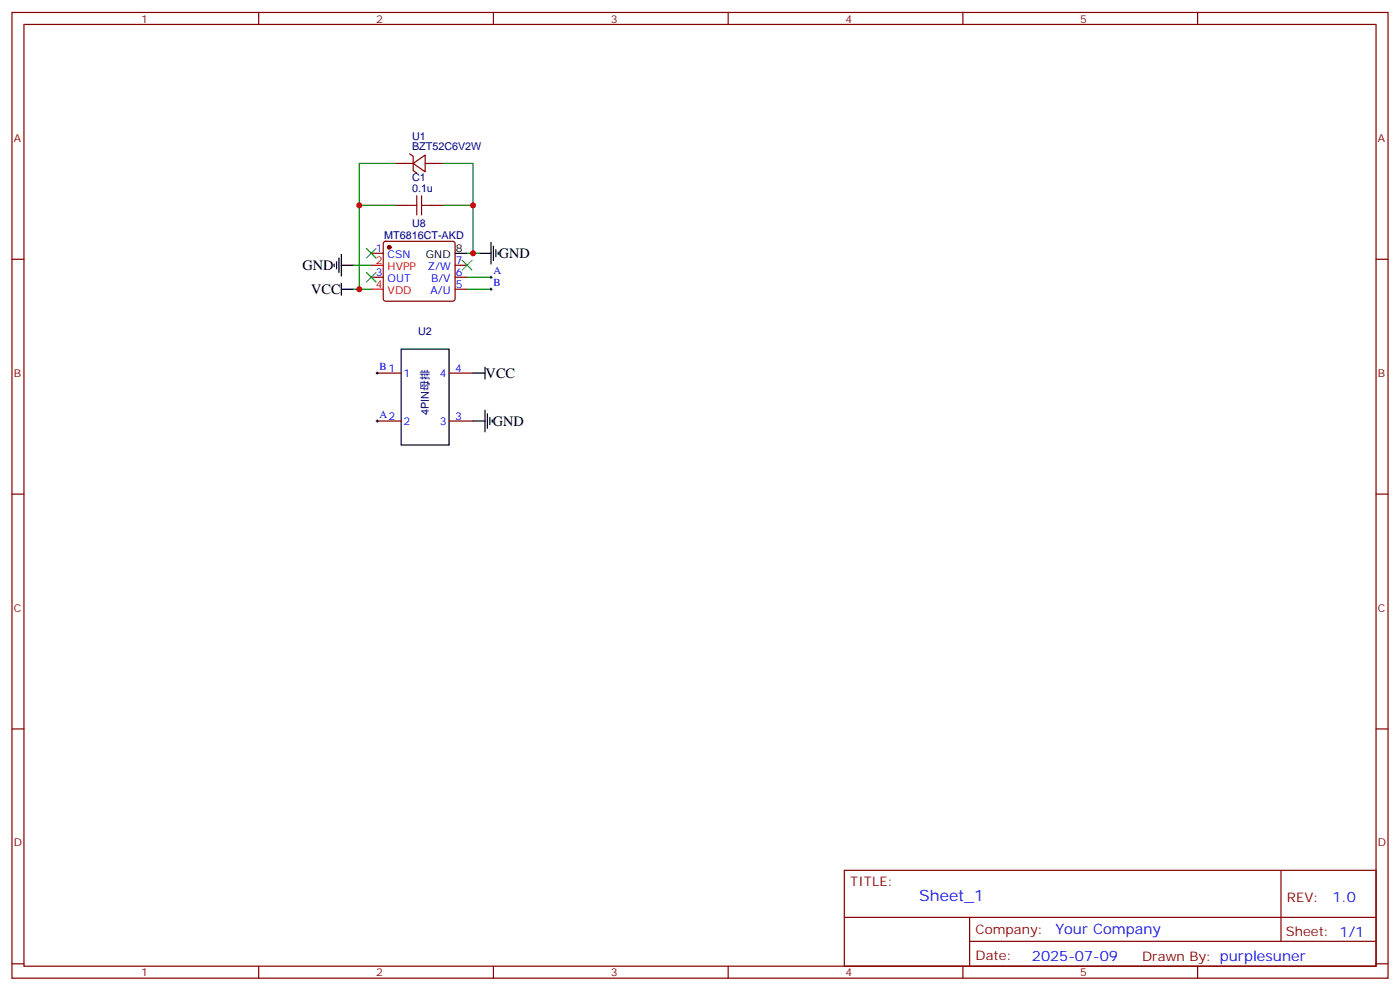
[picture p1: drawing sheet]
<svg xmlns="http://www.w3.org/2000/svg" width="412mm" height="292mm" viewBox="0 0 412 292" stroke-linecap="round" stroke-linejoin="round" font-family="sans-serif">
<g fill="none" stroke="#870000" stroke-width=".35">
<path d="M3.5 3.7h405.4v284.3h-405.4zM7.1 7.2h398.2v277.3h-398.2zM76.2 3.7v3.5M145.3 3.7v3.5M214.5 3.7v3.5M283.6 3.7v3.5M352.8 3.7v3.5M116.4 48.1h5.3M120.6 45.3l1.1 .7v4.2l1.1 .7M121.7 48.1l3.5-2.5v5zM125.2 48.1h5.3M3.5 76.3h3.6"/>
<path d="M109.4 74.6h3.5M113.1 71.3l.5-.3h19.7l.5 .3 .3 .5v16.2l-.3 .5-.5 .2h-19.7l-.5-.2-.2-.5v-16.2zM116.4 60.5h3.5M127 60.5h3.5M134.1 78.1h3.5M405.3 76.3h3.6M109.4 81.6h3.5M134.1 81.6h3.5M134.1 85.2h3.5M111.1 109.9h7.1M132.3 109.9h7M111.1 124h7.1"/>
<path d="M132.3 124h7M3.5 145.5h3.6M405.3 145.5h3.6M3.5 214.6h3.6M405.3 214.6h3.6M248.7 256.3h156.6v28.2h-156.6zM377.3 256.3v20.9M248.7 270.1h156.5M285.6 277.2h119.6M285.6 270.1v14.1M3.5 283.8h3.6M76.2 284.5v3.5"/>
<path d="M145.3 284.5v3.5M214.5 284.5v3.5M283.6 284.5v3.5M352.8 284.5v3.5M405.3 283.8h3.6"/>
</g>
<circle cx="114.7" cy="72.8" r=".53" fill="#870000" stroke="#870000" stroke-width=".35"/>
<path d="M109.4 78.1h3.5M109.4 85.2h3.5" fill="none" stroke="#f00" stroke-width=".35"/>
<g fill="none" stroke="#000" stroke-width=".35">
<path d="M98.4 77.8v.7M99.1 77v2.2M99.8 76v4.2M100.5 78.1h3.6M100.5 74.9v6.4M134.1 74.6h3.5M141.1 74.6h3.5M144.6 71.4v6.4M145.3 72.5v4.2M146 73.5v2.1M146.8 74.2v.7M100.5 83.4v3.5"/>
<path d="M100.5 85.2h3.6M118.2 102.8h14.1v28.2h-14.1zM139.3 109.9h3.6M142.9 108.1v3.5M139.3 124h3.6M142.9 120.8v6.3M143.6 121.8v4.3M144.3 122.9v2.1M145 123.6v.7"/>
</g>
<path d="M107.9 73.2l2.9 2.8M110.8 73.2l-2.9 2.8M136.2 76.7l2.8 2.8M139 76.7l-2.8 2.8M107.9 80.2l2.9 2.8M110.8 80.2l-2.9 2.8" fill="none" stroke="#3c3" stroke-width=".35"/>
<path d="M116.4 48.1h-10.6v37.1M130.5 48.1h8.8v12.4M104.1 78.1h5.3M105.8 60.5h10.6M130.5 60.5h8.8v14.1M137.6 74.6h3.5M104.1 85.2h5.3M137.6 85.2h7M137.6 81.6h7" fill="none" stroke="#008700" stroke-width=".35"/>
<path d="M122.8 57.6v5.7M124.2 57.6v5.7M119.9 60.5h2.9M124.2 60.5h2.8" fill="none" stroke="#a10000" stroke-width=".35"/>
<path d="M144.3 81.6h.7M144.3 85.2h.7M144.6 81.3v.7M144.6 84.8v.7M110.8 109.9h.7M111.1 109.5v.7M110.8 124h.7M111.1 123.6v.7" fill="none" stroke="#000" stroke-width=".29"/>
<g fill="#c00">
<circle cx="105.8" cy="85.2" r=".88"/>
<circle cx="105.8" cy="60.5" r=".88"/>
<circle cx="139.3" cy="74.6" r=".88"/>
<circle cx="139.3" cy="60.5" r=".88"/>
</g>
<text font-size="4.6" fill="#00f" x="270.8" y="265.3">Sheet_1</text>
<g font-size="4.2">
<text x="146.9" y="76">GND</text>
<text x="89.1" y="79.5">GND</text>
<text x="91.7" y="86.6">VCC</text>
<text x="143.1" y="111.3">VCC</text>
<text x="145.2" y="125.4">GND</text>
</g>
<g font-size="4.2" fill="#00f">
<text x="392.5" y="265.5">1.0</text>
<text x="310.9" y="275.1">Your Company</text>
<text x="304" y="282.9">2025-07-09</text>
</g>
<g font-size="3.9" fill="#800">
<text x="250.5" y="260.8">TITLE:</text>
<text x="379.1" y="265.5">REV:</text>
<text x="287.4" y="275">Company:</text>
<text x="378.7" y="275.7">Sheet: 1/1</text>
<text x="287.4" y="282.7">Date:</text>
<text x="336.4" y="282.8">Drawn By: purplesuner</text>
</g>
<g font-size="3.2" fill="#800">
<text x="41.6" y="6.7">1</text>
<text x="110.8" y="6.7">2</text>
<text x="179.9" y="6.7">3</text>
<text x="249.1" y="6.7">4</text>
<text x="318.2" y="6.7">5</text>
<text x="4.1" y="41.8">A</text>
<text x="405.9" y="41.8">A</text>
<text x="4.1" y="110.9">B</text>
<text x="405.9" y="110.9">B</text>
<text x="4.1" y="180.1">C</text>
<text x="405.9" y="180.1">C</text>
<text x="4.1" y="249.2">D</text>
<text x="405.9" y="249.2">D</text>
<text x="41.6" y="287.5">1</text>
<text x="110.8" y="287.5">2</text>
<text x="179.9" y="287.5">3</text>
<text x="249.1" y="287.5">4</text>
<text x="318.2" y="287.5">5</text>
</g>
<g font-size="3.2" fill="#000080">
<text x="121.4" y="41.1">U1</text>
<text x="121.4" y="44.2">BZT52C6V2W</text>
<text x="121.4" y="53.4">C1</text>
<text x="121.4" y="56.6">0.1u</text>
<text x="113.2" y="70.5">MT6816CT-AKD</text>
<text x="121.4" y="66.7">U8</text>
<text x="123.1" y="98.5">U2</text>
<text x="126.4" y="122.1" transform="rotate(-90 126.4 122.1)">4PIN母排</text>
</g>
<g font-size="3.2" fill="#00f">
<text x="110.7" y="74.2">1</text>
<text x="114.2" y="76">CSN</text>
<text x="134.2" y="77.8">7</text>
<text x="110.7" y="81.3">3</text>
<text x="114.2" y="83">OUT</text>
<text x="126" y="79.5">Z/W</text>
<text x="127" y="83">B/V</text>
<text x="134.2" y="81.3">6</text>
<text x="145.3" y="80.8">A</text>
<text x="126.8" y="86.6">A/U</text>
<text x="134.2" y="84.8">5</text>
<text x="145.3" y="84.3">B</text>
<text x="111.8" y="109">B1</text>
<text x="118.9" y="110.9">1</text>
<text x="129.6" y="110.9">4</text>
<text x="134.1" y="109.5">4</text>
<text x="111.8" y="123.1">A2</text>
<text x="118.9" y="125">2</text>
<text x="129.6" y="125">3</text>
<text x="134.1" y="123.6">3</text>
</g>
<g font-size="3.2" fill="#f00">
<text x="110.7" y="77.8">2</text>
<text x="114.2" y="79.5">HVPP</text>
<text x="110.7" y="84.8">4</text>
<text x="114.2" y="86.6">VDD</text>
</g>
<g font-size="3.2">
<text x="125.5" y="76">GND</text>
<text x="134.2" y="74.2">8</text>
</g>
</svg>
